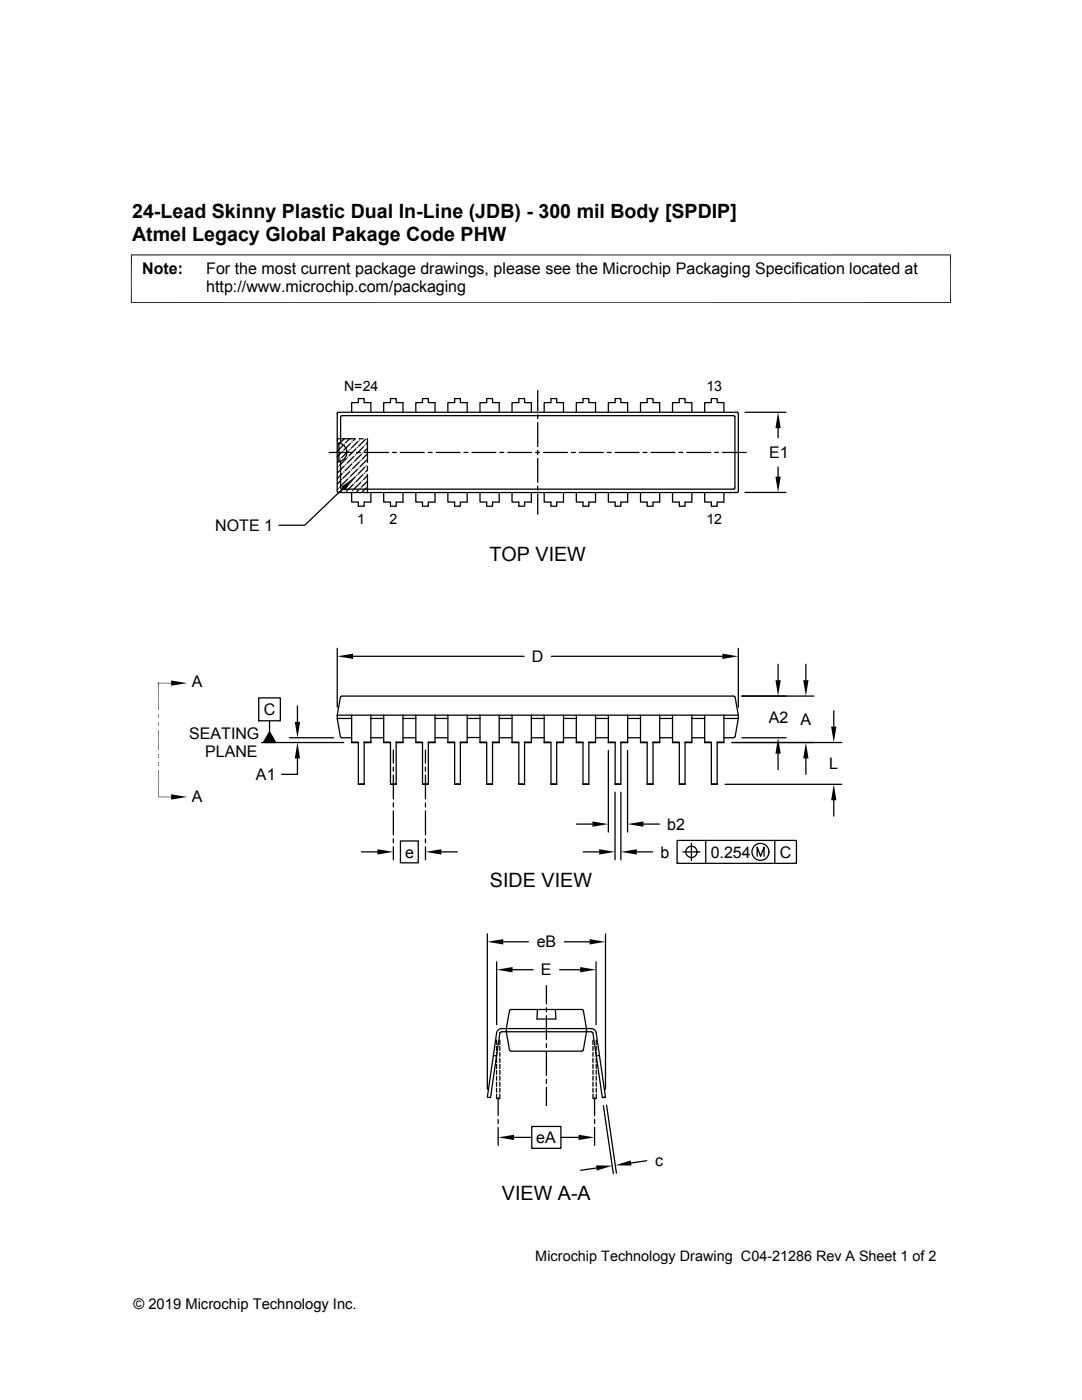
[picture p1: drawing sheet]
<svg xmlns="http://www.w3.org/2000/svg" width="216mm" height="279mm" viewBox="0 0 216 279" stroke-linecap="round" stroke-linejoin="round" font-family="sans-serif">
<g fill="none" stroke="#000" stroke-width=".25">
<path d="M107.3 78v4M65.7 90.3h4.7M67.3 87.6h3.6l-.4 .3M67.4 87.8l-.1 .1M67.5 97.5l-.2 .2M67.5 93.1h.1M67.5 82.3l-.2 .2v15.5l.2 .3M67.5 98.3h79.6M67.5 82.3h79.6M67.6 92.2a1.92 1.92 0 0 0 1.6-1.9 1.92 1.92 0 0 0-1.6-1.9v3.8M67.6 91.9l-.3 .3M67.8 97.2h.1"/>
<path d="M67.9 96l-.6 .6M67.9 91.6h.1M68 88.5v-5.3l.2-.2h78.2l.2 .2v14.2l-.2 .2h-78.2l-.2-.2v-5.3M68 90.4l-.7 .8M68.2 95.7h.1M68.3 94.5l-1 1M68.3 90.1h.1M68.4 97.5l-7.6 7.3h-5.1M68.4 88.9l-1.1 1.2M68.6 94.2h.1M68.7 87.6l-1.2 1.2M68.7 93l-1.3 1.4"/>
<path d="M68.7 88.6h.1M69 97.1l-1.1 1M69 92.7h.1M69.1 91.5l-1.3 1.4M69.3 96.8h.1M69.4 95.6l-1.4 1.3M69.4 91.2h.1M69.5 90l-1.3 1.4M69.7 95.3h.1M69.8 87.6l-.8 .7M69.8 94.1l-1.4 1.3M69.8 89.7h.1"/>
<path d="M69.9 88.5l-1.3 1.4M70.1 93.8h.1M70.2 98.3v1.9h1.3v.8h1.2v-.8h1.3v-1.9M70.2 92.6l-1.3 1.4M70.2 88.2h.1M70.4 97.9h.1M70.5 96.7l-1.4 1.3M70.5 92.3h.1M70.6 91.1l-1.3 1.4M70.8 96.4h.1M70.9 95.2l-1.4 1.3M70.9 90.8h.1"/>
<path d="M71 89.6l-1.3 1.4M71.2 94.9h.1M71.2 90.3h.7M71.3 93.7l-1.4 1.3M71.3 89.3h.1M71.4 88.1l-1.3 1.4M71.6 97.8l-.4 .3M71.6 93.4h.1M71.7 87.6h.8M71.7 92.2l-1.3 1.3M71.7 87.8h.1M71.8 97.5h.1"/>
<path d="M72 96.3l-1.4 1.3M72 91.9h.1M72.1 90.7l-1.3 1.3M72.3 96h.1M72.4 94.8l-1.4 1.3M72.4 90.4h.1M72.5 89.2l-1.3 1.4M72.7 94.5h.1M72.7 90.3h4.8M72.8 93.3l-1.4 1.3M72.8 88.9h.1M72.9 87.7l-1.3 1.3"/>
<path d="M73.1 97.4l-.8 .7M73.1 93h.1M73.2 91.8l-1.4 1.3M73.3 87.6v4.7M73.3 94.9l-.8 .8M73.3 96l-1.2 1.2M73.3 93.8l-.4 .4M73.3 90.6l-1 1M73.3 89.5l-.6 .6M73.3 88.4l-.2 .2M73.3 93.1v.8M73.3 94.7v3.6"/>
<path d="M74 82.3v-2h-1.3v-.8h-1.2v.8h-1.3v2M76.6 98.3v1.9h1.3v.8h1.2v-.8h1.3v-1.9M78.3 90.3h.8M79.9 90.3h4.7M80.4 82.3v-2h-1.3v-.8h-1.2v.8h-1.3v2M83 98.3v1.9h1.3v.8h1.2v-.8h1.3v-1.9M85.4 90.3h.8M86.8 82.3v-2h-1.3v-.8h-1.2v.8h-1.3v2M87 90.3h4.8M89.4 98.3v1.9h1.3v.8h1.2v-.8h1.3v-1.9M92.6 90.3h.8M93.2 82.3v-2h-1.3v-.8h-1.2v.8h-1.3v2"/>
<path d="M94.2 90.3h4.7M95.8 98.3v1.9h1.3v.8h1.2v-.8h1.3v-1.9M99.6 82.3v-2h-1.3v-.8h-1.2v.8h-1.3v2M99.7 90.3h.8M101.3 90.3h4.8M102.2 98.3v1.9h1.3v.8h1.2v-.8h1.3v-1.9M106 82.3v-2h-1.3v-.8h-1.2v.8h-1.3v2M106.9 90.3h.8M107.3 82.7v.8M107.3 84.3v4.8M107.3 89.9v.8M107.3 91.5v4.7"/>
<path d="M107.3 97v.8M107.3 98.6v4M108.5 90.3h4.7M108.6 98.3v1.9h1.3v.8h1.2v-.8h1.3v-1.9M112.4 82.3v-2h-1.3v-.8h-1.2v.8h-1.3v2M114 90.3h.8M115 98.3v1.9h1.3v.8h1.2v-.8h1.3v-1.9M115.6 90.3h4.8M118.8 82.3v-2h-1.3v-.8h-1.2v.8h-1.3v2M121.2 90.3h.8M121.4 98.3v1.9h1.3v.8h1.2v-.8h1.3v-1.9M122.7 90.3h4.8"/>
<path d="M125.2 82.3v-2h-1.3v-.8h-1.2v.8h-1.3v2M127.8 98.3v1.9h1.3v.8h1.2v-.8h1.3v-1.9M128.3 90.3h.8M129.9 90.3h4.8M131.6 82.3v-2h-1.3v-.8h-1.2v.8h-1.3v2M134.2 98.3v1.9h1.4v.8h1.1v-.8h1.3v-1.9M135.4 90.3h.8M137 90.3h4.8M138 82.3v-2h-1.3v-.8h-1.1v.8h-1.4v2M140.6 98.3v1.9h1.3v.8h1.2v-.8h1.3v-1.9M142.6 90.3h.8M144.2 90.3h4.7"/>
<path d="M144.4 82.3v-2h-1.3v-.8h-1.2v.8h-1.3v2M147.1 82.3l.2 .2v15.5l-.2 .3M148.7 82.3h8.1M148.7 98.3h8.1M155.3 85.4v2M155.3 93.2v1.9M51.6 139.3h4.3v4.5h-4.3zM67.3 129.4v11.7M70.5 131h34.1M110 131h34.1M147.3 129.4v11.7M148 138.9h14.4"/>
<path d="M155.3 132.6v3.1M160.8 132.6v3.1M51.6 143.8h.1M52.2 148.2h16.4M53.8 143.9v2.2M53.8 146.1l1.2 2.1h-2.4zM57.8 147.2h8.8M59.4 151.4v3.1h-3.2M59.4 140.9v3.2M67.3 143.4h2.9M67.3 142.7h80M68.2 147.2h2"/>
<path d="M70.2 142.7v5.5h1.3M71.5 156.4h1.2M74 143.4h2.6M74 147.2h2.6M74 148.1h-1.3v8.4h-1.2v-8.4h-1.3M74 142.7v5.5h-1.3M76.6 142.7v5.5h1.3M77.9 156.4h1.2M78.5 149.7v2.6M78.5 153.1v.8M78.5 154.7v4.7M80.4 148.1h-1.3v8.4h-1.2v-8.4h-1.3"/>
<path d="M80.4 142.7v5.5h-1.3M80.4 143.4h2.6M80.4 147.2h2.6M83 142.7v5.5h1.3M84.3 156.4h1.2M84.9 149.7v2.6M84.9 153.1v.8M84.9 154.7v4.7M86.8 148.1h-1.3v8.4h-1.2v-8.4h-1.3M86.8 142.7v5.5h-1.3M86.8 143.4h2.6M86.8 147.2h2.6"/>
<path d="M89.4 142.7v5.5h1.3M90.7 156.4h1.2M93.2 148.1h-1.3v8.4h-1.2v-8.4h-1.3M93.2 142.7v5.5h-1.3M93.2 143.4h2.6M93.2 147.2h2.6M95.8 148.1h1.3v8.4h1.2v-8.4h1.3M95.8 142.7v5.5h1.3M97.1 156.4h1.2M99.6 142.7v5.5h-1.3M99.6 143.4h2.6M99.6 147.2h2.6"/>
<path d="M102.2 142.7v5.5h1.3M103.5 156.4h1.2M106 148.1h-1.3v8.4h-1.2v-8.4h-1.3M106 142.7v5.5h-1.3M106 143.4h2.6M106 147.2h2.6M108.6 142.7v5.5h1.3M109.9 156.4h1.2M112.4 148.1h-1.3v8.4h-1.2v-8.4h-1.3M112.4 142.7v5.5h-1.3M112.4 143.4h2.6M112.4 147.2h2.6"/>
<path d="M115 142.7v5.5h1.3M116.3 156.4h1.2M118.8 148.1h-1.3v8.4h-1.2v-8.4h-1.3M118.8 142.7v5.5h-1.3M118.8 143.4h2.6M118.8 147.2h2.6M121.4 142.7v5.5h1.3M121.4 149.8v16.3M122.7 158.1v13.5M122.7 156.4h1.2M123.9 158.1v13.5M125.2 149.8v16.3"/>
<path d="M125.2 148.1h-1.3v8.4h-1.2v-8.4h-1.3M125.2 142.7v5.5h-1.3M125.2 143.4h2.6M125.2 147.2h2.6M127.8 142.7v5.5h1.3M129.1 156.4h1.2M131.6 148.1h-1.3v8.4h-1.2v-8.4h-1.3M131.6 142.7v5.5h-1.3M131.6 143.4h2.6M131.6 147.2h2.6M134.2 148.1h1.4v8.4h1.1v-8.4h1.3M134.2 142.7v5.5h1.4"/>
<path d="M135.6 156.4h1.1M138 143.4h2.6M138 147.2h2.6M138 142.7v5.5h-1.3M140.6 142.7v5.5h1.3M141.9 156.4h1.2M144.4 143.4h2.9M144.4 147.2h2M144.4 148.1h-1.3v8.4h-1.2v-8.4h-1.3M144.4 142.7v5.5h-1.3M144.7 156.5h23.3M146 148.2h22"/>
<path d="M146.4 147.2h.2a11.5 11.5 0 0 0 0-8.2h-78.6a11.5 11.5 0 0 0 0 8.2h.2M148 147.2h8.8M155.3 150.4v3.2M160.8 151.4v3.1M166.4 141.8v3.2M166.4 159.7v3.2M72.1 170h3.2M78.5 160.3v.7M78.5 161.8v4.8M78.5 167.4v.8M78.5 169v2.6M79.9 167.8h3.6v4.4h-3.6z"/>
<path d="M84.9 160.3v.7M84.9 161.8v4.8M84.9 167.4v.8M84.9 169v2.6M88.1 170h3.1M115 164.5h3.2M116.4 170h3.1M127.1 170h3.1M128.4 164.5h3.2M135.1 167.7h23.8v4.6h-23.8zM135.1 172.3h.1M136.2 170h3.5"/>
<path d="M138 168.3v3.4M140.8 167.7v4.6M151.1 170.9v-1.8l.7 1.8 .7-1.8v1.8M154.6 167.7v4.6M97.2 186.4v31M99.1 191.9v12.6M100.4 188h5M102.3 193.5h4.1M109 196.7v3.6M111.7 193.5h4.1M112.6 188h5M118.9 191.9v12.6"/>
<path d="M120.8 186.4v31M98.4 210.7h.7M99.1 218.4v.8h.6v-.8M99.1 207.6v.8M99.1 208.9v.7M99.1 210v.8M99.1 211.2v.8M99.1 212.4v.8M99.1 213.6v.8M99.1 214.8v.8M99.1 216v.8M99.1 217.2v.8"/>
<path d="M99.4 219.1v3.5M99.7 207.6v.8M99.7 208.9v.7M99.7 210v.8M99.7 211.2v.8M99.7 212.4v.8M99.7 213.6v.8M99.7 214.8v.8M99.7 216v.8M99.7 217.2v.8M99.7 206.2l-1.8 12.9-.7-.1 1.9-12.9 .3-.6 .7-.2h17.9l.4 .1 .4 .3 .2 .4 1.8 12.9-.6 .1-1.9-12.9M101.8 201.5h14.5a11.6 11.6 0 0 1 0 8.2h-14.5a11.6 11.6 0 0 1 0-8.2z"/>
<path d="M109 201.1v.8M109 202.7v4.8M109 208.3v.8M109 209.9v4.7M109 215.4v.8M109 217v3.6M110.8 201.5l.1 1.9h-3.8l.2-1.9M118.3 218.4v.8h.7v-.8M118.3 206.2l-.3-.3h-17.9l-.4 .3M118.3 207.6v.8M118.3 208.9v.7M118.3 210v.8"/>
<path d="M118.3 211.2v.8M118.3 212.4v.8M118.3 213.6v.8M118.3 214.8v.8M118.3 216v.8M118.3 217.2v.8M118.6 219.1v3.5M119 207.6v.8M119 208.9v.7M119 210v.8M119 211.2v.8M119 212.4v.8"/>
<path d="M119 213.6v.8M119 214.8v.8M119 216v.8M119 217.2v.8M119.6 210.7h-.6M120.8 219l-.6 .1M99.4 223.4v.8M99.4 225v3.6M102.6 227h3.5M106.1 224.8h5.8v4.4h-5.8zM111.9 227h3.6M118.6 223.4v.8"/>
<path d="M118.6 225v3.6M119 233.1l-3.1 .5M120.4 220.6l2 13.6M121 220.5l2 13.6M129.1 231.6l-3.2 .5"/>
<circle cx="138" cy="170" r="1.12"/>
<circle cx="151.7" cy="170" r="1.7"/>
</g>
<g fill="#000">
<path d="M68.1 97.1l2.6-1.8-1.9 2.6zM155.3 82.3l.5 3.1h-1.1zM154.7 95.1h1.1l-.5 3.2zM34.1 135.8l3.2 .5-3.2 .6zM67.3 131l3.2-.5v1zM144.1 130.5l3.2 .5-3.2 .5zM154.7 135.7h1.1l-.5 3.2zM160.3 135.7h1l-.5 3.2zM31.6 152.1l.1 .7h-.1zM31.6 150.5l.1 .8h-.1zM31.6 144.1l.1 .8h-.1zM31.6 142.5l.1 .8h-.1z"/>
<path d="M31.6 152.1h.1v.7zM31.6 150.5h.1v.8zM31.6 144.1h.1v.8zM31.6 142.5h.1v.8zM34.1 158.5l3.2 .5-3.2 .6zM53.8 146.1l1.2 2.1h-2.4zM58.8 144.1h1.1l-.5 3.1zM59.4 148.2l.5 3.2h-1.1zM155.3 147.2l.5 3.2h-1.1zM160.8 148.2l.5 3.2h-1zM165.8 145h1.1l-.5 3.2zM166.4 156.5l.5 3.2h-1.1z"/>
<path d="M75.3 169.5l3.2 .5-3.2 .5zM84.9 170l3.2-.5v1zM118.2 163.9l3.2 .6-3.2 .5zM119.5 169.5l3.2 .5-3.2 .5zM123.9 170l3.2-.5v1zM125.2 164.5l3.2-.6v1.1zM97.2 188l3.2-.6v1.1zM99.1 193.5l3.2-.5v1.1zM115.8 193l3.1 .5-3.1 .6zM117.6 187.4l3.2 .6-3.2 .5zM99.4 227l3.2-.5v1zM115.5 226.5l3.1 .5-3.1 .5z"/>
<path d="M118.9 232.6h3.3l-3.1 1zM122.8 232.6l3.1-1 .1 1z"/>
</g>
<path d="M26.1 50.9h163.7M26.2 50.8v9.7M189.7 50.8v9.7M26.1 60.4h163.7M31.6 136.3v5.4M34.1 136.3h-2.5M31.6 159.1h2.5M31.6 145.7v4M31.6 153.6v5.4" fill="none" stroke="#000" stroke-width=".2"/>
<g font-size="3.9">
<text x="26.4" y="43.5">24-Lead Skinny Plastic Dual In-Line (JDB) - 300 mil Body [SPDIP]</text>
<text x="26.4" y="48">Atmel Legacy Global Pakage Code PHW</text>
<text x="97.7" y="112">TOP VIEW</text>
<text x="97.8" y="177">SIDE VIEW</text>
<text x="100.2" y="239.5">VIEW A-A</text>
</g>
<g font-size="3.2">
<text x="28.4" y="54.6">Note:</text>
<text x="41.1" y="58.3">http://www.microchip.com/packaging</text>
<text x="41.1" y="54.6">For the most current package drawings, please see the Microchip Packaging Specification located at</text>
<text x="153.5" y="91.4">E1</text>
<text x="42.9" y="105.9">NOTE 1</text>
<text x="38.3" y="137.2">A</text>
<text x="106.1" y="132.1">D</text>
<text x="52.6" y="142.7">C</text>
<text x="37.7" y="147.5">SEATING</text>
<text x="153.4" y="144.2">A2</text>
<text x="159.7" y="144.7">A</text>
<text x="40.9" y="151.2">PLANE</text>
<text x="51.1" y="155.7">A1</text>
<text x="165.4" y="153.5">L</text>
<text x="38.2" y="160">A</text>
<text x="133.1" y="165.6">b2</text>
<text x="80.8" y="171.1">e</text>
<text x="131.8" y="171.1">b</text>
<text x="141.8" y="171.2">0.254</text>
<text x="155.6" y="171.2">C</text>
<text x="107.1" y="189.1">eB</text>
<text x="107.9" y="194.7">E</text>
<text x="107" y="228.1">eA</text>
<text x="130.7" y="232.8">c</text>
</g>
<g font-size="2.9">
<text x="106.8" y="251.7">Microchip Technology Drawing C04-21286 Rev A Sheet 1 of 2</text>
<text x="26.6" y="261.3">© 2019 Microchip Technology Inc.</text>
</g>
<g font-size="2.8">
<text x="68.6" y="78">N=24</text>
<text x="140.9" y="78">13</text>
<text x="71.3" y="104.6">1</text>
<text x="77.7" y="104.6">2</text>
<text x="140.9" y="104.6">12</text>
</g>
</svg>
